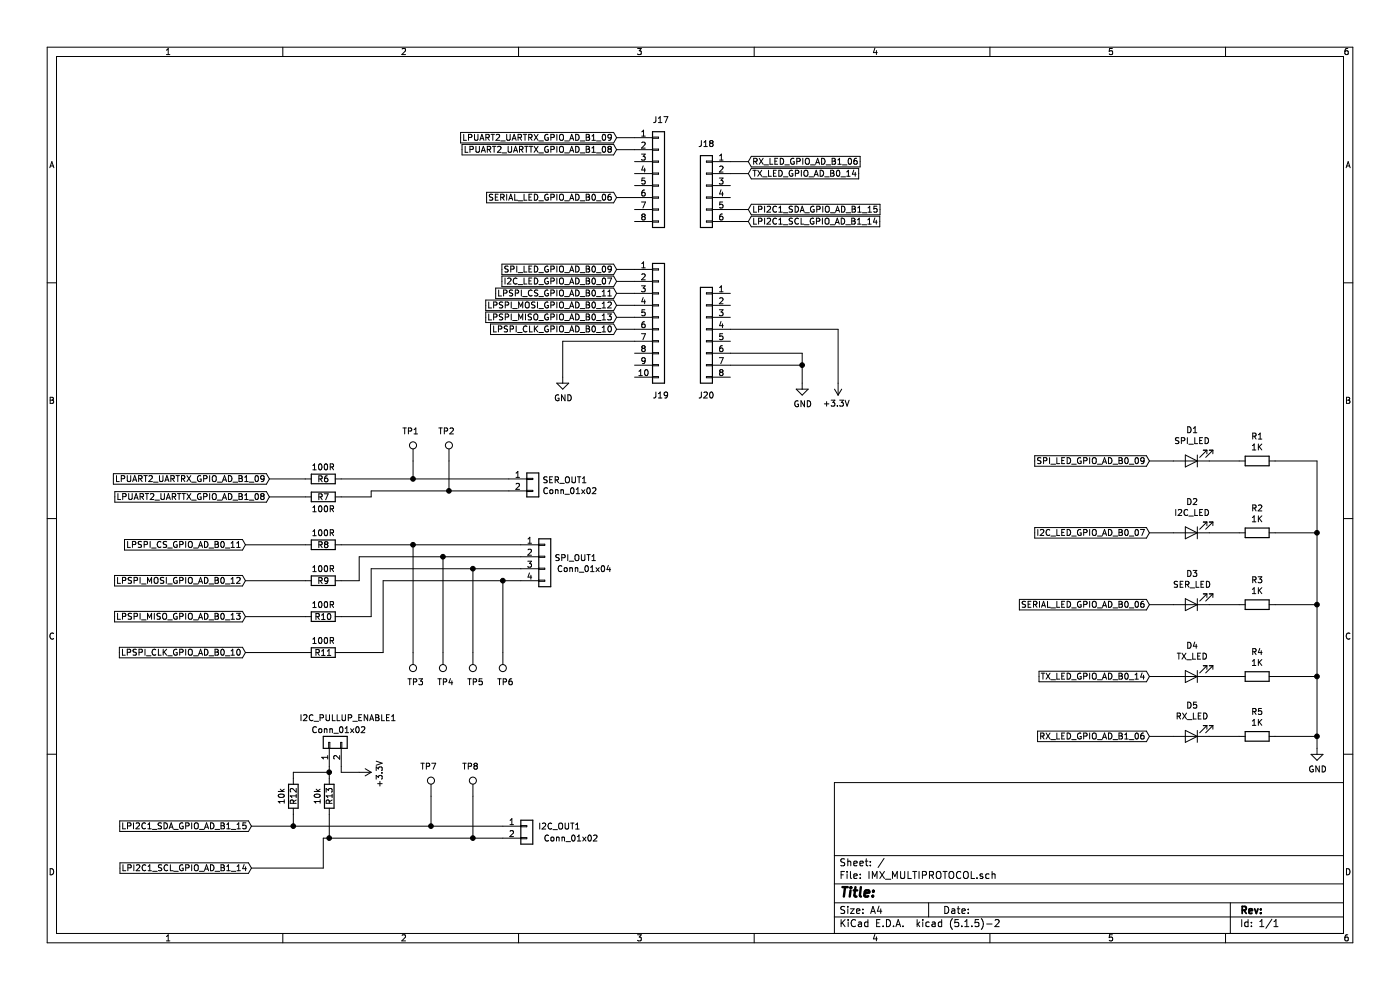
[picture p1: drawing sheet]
EESchema Schematic File Version 4
EELAYER 30 0
EELAYER END
$Descr A4 11693 8268
encoding utf-8
Sheet 1 1
Title ""
Date ""
Rev ""
Comp ""
Comment1 ""
Comment2 ""
Comment3 ""
Comment4 ""
$EndDescr
$Comp
L Connector_Generic:Conn_01x08 J17
U 1 1
P 5500 1450
F 0 "J17" H 5450 1900 50  0000 L CNN
F 1 "Conn_01x08" H 5580 1351 50  0001 L CNN
F 2 "Connector_PinHeader_2.54mm:PinHeader_1x08_P2.54mm_Vertical" H 5500 1450 50  0001 C CNN
F 3 "~" H 5500 1450 50  0001 C CNN
	1    5500 1450
	1    0    0    -1  
$EndComp
$Comp
L Connector_Generic:Conn_01x10 J19
U 1 1
P 5500 2650
F 0 "J19" H 5450 2000 50  0000 L CNN
F 1 "Conn_01x10" H 5580 2551 50  0001 L CNN
F 2 "Connector_PinHeader_2.54mm:PinHeader_1x10_P2.54mm_Vertical" H 5500 2650 50  0001 C CNN
F 3 "~" H 5500 2650 50  0001 C CNN
	1    5500 2650
	1    0    0    -1  
$EndComp
$Comp
L Connector_Generic:Conn_01x08 J20
U 1 1
P 5900 2750
F 0 "J20" H 5900 2200 50  0000 C CNN
F 1 "Conn_01x08" H 5818 2216 50  0001 C CNN
F 2 "Connector_PinHeader_2.54mm:PinHeader_1x08_P2.54mm_Vertical" H 5900 2750 50  0001 C CNN
F 3 "~" H 5900 2750 50  0001 C CNN
	1    5900 2750
	-1   0    0    -1  
$EndComp
$Comp
L Connector_Generic:Conn_01x06 J18
U 1 1
P 5900 1550
F 0 "J18" H 5900 1900 50  0000 C CNN
F 1 "Conn_01x06" H 5818 1116 50  0001 C CNN
F 2 "Connector_PinHeader_2.54mm:PinHeader_1x06_P2.54mm_Vertical" H 5900 1550 50  0001 C CNN
F 3 "~" H 5900 1550 50  0001 C CNN
	1    5900 1550
	-1   0    0    -1  
$EndComp
Text GLabel 5150 1150 0    50   Input ~ 0
LPUART2_UARTRX_GPIO_AD_B1_09
Text GLabel 5150 1250 0    50   Input ~ 0
LPUART2_UARTTX_GPIO_AD_B1_08
Wire Wire Line
	5150 1150 5300 1150
Wire Wire Line
	5300 1250 5150 1250
Text GLabel 6250 1850 2    50   Input ~ 0
LPI2C1_SCL_GPIO_AD_B1_14
Text GLabel 6250 1750 2    50   Input ~ 0
LPI2C1_SDA_GPIO_AD_B1_15
Wire Wire Line
	6250 1750 6100 1750
Wire Wire Line
	6100 1850 6250 1850
$Comp
L power:GND #PWR0101
U 1 1
P 6700 3200
F 0 "#PWR0101" H 6700 2950 50  0001 C CNN
F 1 "GND" H 6705 3027 50  0000 C CNN
F 2 "" H 6700 3200 50  0001 C CNN
F 3 "" H 6700 3200 50  0001 C CNN
	1    6700 3200
	1    0    0    -1  
$EndComp
Wire Wire Line
	6100 3050 6700 3050
Wire Wire Line
	6700 3050 6700 3200
Wire Wire Line
	6100 2950 6700 2950
Wire Wire Line
	6700 2950 6700 3050
Connection ~ 6700 3050
$Comp
L power:+3.3V #PWR0102
U 1 1
P 7000 3200
F 0 "#PWR0102" H 7000 3050 50  0001 C CNN
F 1 "+3.3V" H 7015 3373 50  0000 C CNN
F 2 "" H 7000 3200 50  0001 C CNN
F 3 "" H 7000 3200 50  0001 C CNN
	1    7000 3200
	-1   0    0    1   
$EndComp
Wire Wire Line
	7000 3200 7000 2750
Wire Wire Line
	6100 2750 7000 2750
Text GLabel 5150 2250 0    50   Input ~ 0
SPI_LED_GPIO_AD_B0_09
Text GLabel 5150 2350 0    50   Input ~ 0
I2C_LED_GPIO_AD_B0_07
Text GLabel 5150 1650 0    50   Input ~ 0
SERIAL_LED_GPIO_AD_B0_06
Text GLabel 6250 1450 2    50   Input ~ 0
TX_LED_GPIO_AD_B0_14
Text GLabel 6250 1350 2    50   Input ~ 0
RX_LED_GPIO_AD_B1_06
Wire Wire Line
	5150 1650 5300 1650
Text GLabel 5150 2450 0    50   Input ~ 0
LPSPI_CS_GPIO_AD_B0_11
Wire Wire Line
	5150 2450 5300 2450
Text GLabel 5150 2550 0    50   Input ~ 0
LPSPI_MOSI_GPIO_AD_B0_12
Text GLabel 5150 2650 0    50   Input ~ 0
LPSPI_MISO_GPIO_AD_B0_13
Text GLabel 5150 2750 0    50   Input ~ 0
LPSPI_CLK_GPIO_AD_B0_10
Wire Wire Line
	5150 2550 5300 2550
Wire Wire Line
	5300 2650 5150 2650
Wire Wire Line
	5300 2750 5150 2750
$Comp
L Device:LED D1
U 1 1
P 9950 3850
F 0 "D1" H 9943 3595 50  0000 C CNN
F 1 "SPI_LED" H 9943 3686 50  0000 C CNN
F 2 "Resistor_SMD:R_0805_2012Metric_Pad1.15x1.40mm_HandSolder" H 9950 3850 50  0001 C CNN
F 3 "~" H 9950 3850 50  0001 C CNN
	1    9950 3850
	-1   0    0    1   
$EndComp
$Comp
L Device:LED D2
U 1 1
P 9950 4450
F 0 "D2" H 9943 4195 50  0000 C CNN
F 1 "I2C_LED" H 9943 4286 50  0000 C CNN
F 2 "Resistor_SMD:R_0805_2012Metric_Pad1.15x1.40mm_HandSolder" H 9950 4450 50  0001 C CNN
F 3 "~" H 9950 4450 50  0001 C CNN
	1    9950 4450
	-1   0    0    1   
$EndComp
$Comp
L Device:LED D3
U 1 1
P 9950 5050
F 0 "D3" H 9943 4795 50  0000 C CNN
F 1 "SER_LED" H 9943 4886 50  0000 C CNN
F 2 "Resistor_SMD:R_0805_2012Metric_Pad1.15x1.40mm_HandSolder" H 9950 5050 50  0001 C CNN
F 3 "~" H 9950 5050 50  0001 C CNN
	1    9950 5050
	-1   0    0    1   
$EndComp
$Comp
L Device:LED D4
U 1 1
P 9950 5650
F 0 "D4" H 9943 5395 50  0000 C CNN
F 1 "TX_LED" H 9943 5486 50  0000 C CNN
F 2 "Resistor_SMD:R_0805_2012Metric_Pad1.15x1.40mm_HandSolder" H 9950 5650 50  0001 C CNN
F 3 "~" H 9950 5650 50  0001 C CNN
	1    9950 5650
	-1   0    0    1   
$EndComp
$Comp
L Device:LED D5
U 1 1
P 9950 6150
F 0 "D5" H 9943 5895 50  0000 C CNN
F 1 "RX_LED" H 9943 5986 50  0000 C CNN
F 2 "Resistor_SMD:R_0805_2012Metric_Pad1.15x1.40mm_HandSolder" H 9950 6150 50  0001 C CNN
F 3 "~" H 9950 6150 50  0001 C CNN
	1    9950 6150
	-1   0    0    1   
$EndComp
$Comp
L Device:R R1
U 1 1
P 10500 3850
F 0 "R1" V 10293 3850 50  0000 C CNN
F 1 "1K" V 10384 3850 50  0000 C CNN
F 2 "Resistor_SMD:R_0805_2012Metric_Pad1.15x1.40mm_HandSolder" V 10430 3850 50  0001 C CNN
F 3 "~" H 10500 3850 50  0001 C CNN
	1    10500 3850
	0    1    1    0   
$EndComp
$Comp
L Device:R R2
U 1 1
P 10500 4450
F 0 "R2" V 10293 4450 50  0000 C CNN
F 1 "1K" V 10384 4450 50  0000 C CNN
F 2 "Resistor_SMD:R_0805_2012Metric_Pad1.15x1.40mm_HandSolder" V 10430 4450 50  0001 C CNN
F 3 "~" H 10500 4450 50  0001 C CNN
	1    10500 4450
	0    1    1    0   
$EndComp
$Comp
L Device:R R3
U 1 1
P 10500 5050
F 0 "R3" V 10293 5050 50  0000 C CNN
F 1 "1K" V 10384 5050 50  0000 C CNN
F 2 "Resistor_SMD:R_0805_2012Metric_Pad1.15x1.40mm_HandSolder" V 10430 5050 50  0001 C CNN
F 3 "~" H 10500 5050 50  0001 C CNN
	1    10500 5050
	0    1    1    0   
$EndComp
$Comp
L Device:R R4
U 1 1
P 10500 5650
F 0 "R4" V 10293 5650 50  0000 C CNN
F 1 "1K" V 10384 5650 50  0000 C CNN
F 2 "Resistor_SMD:R_0805_2012Metric_Pad1.15x1.40mm_HandSolder" V 10430 5650 50  0001 C CNN
F 3 "~" H 10500 5650 50  0001 C CNN
	1    10500 5650
	0    1    1    0   
$EndComp
$Comp
L Device:R R5
U 1 1
P 10500 6150
F 0 "R5" V 10293 6150 50  0000 C CNN
F 1 "1K" V 10384 6150 50  0000 C CNN
F 2 "Resistor_SMD:R_0805_2012Metric_Pad1.15x1.40mm_HandSolder" V 10430 6150 50  0001 C CNN
F 3 "~" H 10500 6150 50  0001 C CNN
	1    10500 6150
	0    1    1    0   
$EndComp
Text GLabel 9600 3850 0    50   Input ~ 0
SPI_LED_GPIO_AD_B0_09
Text GLabel 9600 4450 0    50   Input ~ 0
I2C_LED_GPIO_AD_B0_07
Text GLabel 9600 5050 0    50   Input ~ 0
SERIAL_LED_GPIO_AD_B0_06
Text GLabel 9600 5650 0    50   Input ~ 0
TX_LED_GPIO_AD_B0_14
Text GLabel 9600 6150 0    50   Input ~ 0
RX_LED_GPIO_AD_B1_06
Wire Wire Line
	9600 3850 9800 3850
Wire Wire Line
	9800 4450 9600 4450
Wire Wire Line
	9600 5050 9800 5050
Wire Wire Line
	9800 5650 9600 5650
Wire Wire Line
	9600 6150 9800 6150
Wire Wire Line
	10350 6150 10100 6150
Wire Wire Line
	10350 5650 10100 5650
Wire Wire Line
	10100 5050 10350 5050
Wire Wire Line
	10350 4450 10100 4450
Wire Wire Line
	10350 3850 10100 3850
$Comp
L power:GND #PWR0105
U 1 1
P 11000 6250
F 0 "#PWR0105" H 11000 6000 50  0001 C CNN
F 1 "GND" H 11005 6077 50  0000 C CNN
F 2 "" H 11000 6250 50  0001 C CNN
F 3 "" H 11000 6250 50  0001 C CNN
	1    11000 6250
	1    0    0    -1  
$EndComp
Wire Wire Line
	10650 6150 11000 6150
Wire Wire Line
	11000 6150 11000 6250
Wire Wire Line
	10650 5650 11000 5650
Wire Wire Line
	11000 5650 11000 6150
Connection ~ 11000 6150
Wire Wire Line
	10650 5050 11000 5050
Wire Wire Line
	11000 5050 11000 5650
Connection ~ 11000 5650
Wire Wire Line
	10650 4450 11000 4450
Wire Wire Line
	11000 4450 11000 5050
Connection ~ 11000 5050
Wire Wire Line
	10650 3850 11000 3850
Wire Wire Line
	11000 3850 11000 4450
Connection ~ 11000 4450
Text GLabel 2250 4150 0    50   Input ~ 0
LPUART2_UARTTX_GPIO_AD_B1_08
$Comp
L Device:R R6
U 1 1
P 2700 4000
F 0 "R6" V 2700 4000 50  0000 C CNN
F 1 "100R" V 2600 4000 50  0000 C CNN
F 2 "Resistor_SMD:R_0805_2012Metric_Pad1.15x1.40mm_HandSolder" V 2630 4000 50  0001 C CNN
F 3 "~" H 2700 4000 50  0001 C CNN
	1    2700 4000
	0    1    1    0   
$EndComp
$Comp
L Device:R R7
U 1 1
P 2700 4150
F 0 "R7" V 2700 4150 50  0000 C CNN
F 1 "100R" V 2800 4150 50  0000 C CNN
F 2 "Resistor_SMD:R_0805_2012Metric_Pad1.15x1.40mm_HandSolder" V 2630 4150 50  0001 C CNN
F 3 "~" H 2700 4150 50  0001 C CNN
	1    2700 4150
	0    1    1    0   
$EndComp
Wire Wire Line
	2550 4150 2250 4150
Text GLabel 2050 4550 0    50   Input ~ 0
LPSPI_CS_GPIO_AD_B0_11
Text GLabel 2050 4850 0    50   Input ~ 0
LPSPI_MOSI_GPIO_AD_B0_12
Text GLabel 2050 5150 0    50   Input ~ 0
LPSPI_MISO_GPIO_AD_B0_13
Text GLabel 2050 5450 0    50   Input ~ 0
LPSPI_CLK_GPIO_AD_B0_10
$Comp
L Device:R R8
U 1 1
P 2700 4550
F 0 "R8" V 2700 4550 50  0000 C CNN
F 1 "100R" V 2600 4550 50  0000 C CNN
F 2 "Resistor_SMD:R_0805_2012Metric_Pad1.15x1.40mm_HandSolder" V 2630 4550 50  0001 C CNN
F 3 "~" H 2700 4550 50  0001 C CNN
	1    2700 4550
	0    1    1    0   
$EndComp
$Comp
L Device:R R9
U 1 1
P 2700 4850
F 0 "R9" V 2700 4850 50  0000 C CNN
F 1 "100R" V 2600 4850 50  0000 C CNN
F 2 "Resistor_SMD:R_0805_2012Metric_Pad1.15x1.40mm_HandSolder" V 2630 4850 50  0001 C CNN
F 3 "~" H 2700 4850 50  0001 C CNN
	1    2700 4850
	0    1    1    0   
$EndComp
$Comp
L Device:R R10
U 1 1
P 2700 5150
F 0 "R10" V 2700 5150 50  0000 C CNN
F 1 "100R" V 2600 5150 50  0000 C CNN
F 2 "Resistor_SMD:R_0805_2012Metric_Pad1.15x1.40mm_HandSolder" V 2630 5150 50  0001 C CNN
F 3 "~" H 2700 5150 50  0001 C CNN
	1    2700 5150
	0    1    1    0   
$EndComp
$Comp
L Device:R R11
U 1 1
P 2700 5450
F 0 "R11" V 2700 5450 50  0000 C CNN
F 1 "100R" V 2600 5450 50  0000 C CNN
F 2 "Resistor_SMD:R_0805_2012Metric_Pad1.15x1.40mm_HandSolder" V 2630 5450 50  0001 C CNN
F 3 "~" H 2700 5450 50  0001 C CNN
	1    2700 5450
	0    1    1    0   
$EndComp
Wire Wire Line
	2050 4550 2550 4550
Wire Wire Line
	2550 4850 2050 4850
Wire Wire Line
	2050 5150 2550 5150
Wire Wire Line
	2550 5450 2050 5450
$Comp
L Connector_Generic:Conn_01x04 SPI_OUT1
U 1 1
P 4550 4650
F 0 "SPI_OUT1" H 4630 4642 50  0000 L CNN
F 1 "Conn_01x04" H 4650 4550 50  0000 L CNN
F 2 "Connector_PinHeader_2.54mm:PinHeader_1x04_P2.54mm_Vertical" H 4550 4650 50  0001 C CNN
F 3 "~" H 4550 4650 50  0001 C CNN
	1    4550 4650
	1    0    0    -1  
$EndComp
Wire Wire Line
	4350 4650 3700 4650
Wire Wire Line
	3000 4650 3000 4850
Wire Wire Line
	3000 4850 2850 4850
Wire Wire Line
	2850 5150 3100 5150
Wire Wire Line
	3100 5150 3100 4750
Wire Wire Line
	3100 4750 3950 4750
Wire Wire Line
	2850 5450 3200 5450
Wire Wire Line
	3200 5450 3200 4850
Wire Wire Line
	3200 4850 4200 4850
$Comp
L Connector_Generic:Conn_01x02 SER_OUT1
U 1 1
P 4450 4000
F 0 "SER_OUT1" H 4530 3992 50  0000 L CNN
F 1 "Conn_01x02" H 4530 3901 50  0000 L CNN
F 2 "Connector_PinHeader_2.54mm:PinHeader_1x02_P2.54mm_Vertical" H 4450 4000 50  0001 C CNN
F 3 "~" H 4450 4000 50  0001 C CNN
	1    4450 4000
	1    0    0    -1  
$EndComp
Wire Wire Line
	2850 4000 3450 4000
Wire Wire Line
	2850 4150 3100 4150
Wire Wire Line
	3100 4150 3100 4100
Wire Wire Line
	3100 4100 3750 4100
Text GLabel 2100 6900 0    50   Input ~ 0
LPI2C1_SDA_GPIO_AD_B1_15
Text GLabel 2100 7250 0    50   Input ~ 0
LPI2C1_SCL_GPIO_AD_B1_14
$Comp
L Connector_Generic:Conn_01x02 I2C_PULLUP_ENABLE1
U 1 1
P 2750 6200
F 0 "I2C_PULLUP_ENABLE1" V 2950 6450 50  0000 R CNN
F 1 "Conn_01x02" V 2850 6350 50  0000 R CNN
F 2 "Connector_PinHeader_2.54mm:PinHeader_1x02_P2.54mm_Vertical" H 2750 6200 50  0001 C CNN
F 3 "~" H 2750 6200 50  0001 C CNN
	1    2750 6200
	0    -1   -1   0   
$EndComp
$Comp
L Device:R R12
U 1 1
P 2450 6650
F 0 "R12" V 2450 6650 50  0000 C CNN
F 1 "10k" V 2350 6650 50  0000 C CNN
F 2 "Resistor_SMD:R_0805_2012Metric_Pad1.15x1.40mm_HandSolder" V 2380 6650 50  0001 C CNN
F 3 "~" H 2450 6650 50  0001 C CNN
	1    2450 6650
	1    0    0    -1  
$EndComp
$Comp
L Device:R R13
U 1 1
P 2750 6650
F 0 "R13" V 2750 6650 50  0000 C CNN
F 1 "10k" V 2650 6650 50  0000 C CNN
F 2 "Resistor_SMD:R_0805_2012Metric_Pad1.15x1.40mm_HandSolder" V 2680 6650 50  0001 C CNN
F 3 "~" H 2750 6650 50  0001 C CNN
	1    2750 6650
	1    0    0    -1  
$EndComp
$Comp
L Connector_Generic:Conn_01x02 I2C_OUT1
U 1 1
P 4400 6900
F 0 "I2C_OUT1" H 4850 6900 50  0000 R CNN
F 1 "Conn_01x02" H 5000 6800 50  0000 R CNN
F 2 "Connector_PinHeader_2.54mm:PinHeader_1x02_P2.54mm_Vertical" H 4400 6900 50  0001 C CNN
F 3 "~" H 4400 6900 50  0001 C CNN
	1    4400 6900
	1    0    0    -1  
$EndComp
Wire Wire Line
	2100 6900 2450 6900
Wire Wire Line
	2100 7250 2700 7250
Wire Wire Line
	2700 7250 2700 7000
Wire Wire Line
	2700 7000 2750 7000
Wire Wire Line
	2450 6900 2450 6800
Connection ~ 2450 6900
Wire Wire Line
	2450 6900 3600 6900
Wire Wire Line
	2750 6800 2750 7000
Connection ~ 2750 7000
Wire Wire Line
	2750 7000 3950 7000
Wire Wire Line
	2750 6500 2750 6450
Wire Wire Line
	2450 6500 2450 6450
Wire Wire Line
	2450 6450 2750 6450
Connection ~ 2750 6450
Wire Wire Line
	2750 6450 2750 6400
$Comp
L power:+3.3V #PWR0106
U 1 1
P 3000 6450
F 0 "#PWR0106" H 3000 6300 50  0001 C CNN
F 1 "+3.3V" H 3015 6623 50  0000 C CNN
F 2 "" H 3000 6450 50  0001 C CNN
F 3 "" H 3000 6450 50  0001 C CNN
	1    3000 6450
	0    1    1    0   
$EndComp
Wire Wire Line
	2850 6400 2850 6450
Wire Wire Line
	2850 6450 3000 6450
Connection ~ 3450 4550
Wire Wire Line
	3450 4550 4350 4550
Wire Wire Line
	2850 4550 3450 4550
Wire Wire Line
	3450 5450 3450 4550
$Comp
L Connector:TestPoint TP3
U 1 1
P 3450 5450
F 0 "TP3" H 3500 5700 50  0000 R CNN
F 1 "TestPoint" H 3392 5567 50  0001 R CNN
F 2 "TestPoint:TestPoint_Pad_D1.5mm" H 3650 5450 50  0001 C CNN
F 3 "~" H 3650 5450 50  0001 C CNN
	1    3450 5450
	-1   0    0    1   
$EndComp
$Comp
L Connector:TestPoint TP4
U 1 1
P 3700 5450
F 0 "TP4" H 3750 5700 50  0000 R CNN
F 1 "TestPoint" H 3642 5567 50  0001 R CNN
F 2 "TestPoint:TestPoint_Pad_D1.5mm" H 3900 5450 50  0001 C CNN
F 3 "~" H 3900 5450 50  0001 C CNN
	1    3700 5450
	-1   0    0    1   
$EndComp
$Comp
L Connector:TestPoint TP5
U 1 1
P 3950 5450
F 0 "TP5" H 4000 5700 50  0000 R CNN
F 1 "TestPoint" H 3892 5567 50  0001 R CNN
F 2 "TestPoint:TestPoint_Pad_D1.5mm" H 4150 5450 50  0001 C CNN
F 3 "~" H 4150 5450 50  0001 C CNN
	1    3950 5450
	-1   0    0    1   
$EndComp
$Comp
L Connector:TestPoint TP6
U 1 1
P 4200 5450
F 0 "TP6" H 4250 5700 50  0000 R CNN
F 1 "TestPoint" H 4142 5567 50  0001 R CNN
F 2 "TestPoint:TestPoint_Pad_D1.5mm" H 4400 5450 50  0001 C CNN
F 3 "~" H 4400 5450 50  0001 C CNN
	1    4200 5450
	-1   0    0    1   
$EndComp
Wire Wire Line
	3700 5450 3700 4650
Connection ~ 3700 4650
Wire Wire Line
	3700 4650 3000 4650
Wire Wire Line
	3950 5450 3950 4750
Connection ~ 3950 4750
Wire Wire Line
	3950 4750 4350 4750
Wire Wire Line
	4200 5450 4200 4850
Connection ~ 4200 4850
Wire Wire Line
	4200 4850 4350 4850
$Comp
L Connector:TestPoint TP1
U 1 1
P 3450 3850
F 0 "TP1" H 3500 4100 50  0000 R CNN
F 1 "TestPoint" H 3392 3967 50  0001 R CNN
F 2 "TestPoint:TestPoint_Pad_D1.5mm" H 3650 3850 50  0001 C CNN
F 3 "~" H 3650 3850 50  0001 C CNN
	1    3450 3850
	1    0    0    -1  
$EndComp
$Comp
L Connector:TestPoint TP2
U 1 1
P 3750 3850
F 0 "TP2" H 3800 4100 50  0000 R CNN
F 1 "TestPoint" H 3692 3967 50  0001 R CNN
F 2 "TestPoint:TestPoint_Pad_D1.5mm" H 3950 3850 50  0001 C CNN
F 3 "~" H 3950 3850 50  0001 C CNN
	1    3750 3850
	1    0    0    -1  
$EndComp
Wire Wire Line
	3450 3850 3450 4000
Connection ~ 3450 4000
Wire Wire Line
	3450 4000 4250 4000
Wire Wire Line
	3750 3850 3750 4100
Connection ~ 3750 4100
Wire Wire Line
	3750 4100 4250 4100
Wire Wire Line
	6100 1350 6250 1350
Wire Wire Line
	6250 1450 6100 1450
Wire Wire Line
	5150 2250 5300 2250
Wire Wire Line
	5150 2350 5300 2350
Text GLabel 2250 4000 0    50   Input ~ 0
LPUART2_UARTRX_GPIO_AD_B1_09
Wire Wire Line
	2250 4000 2550 4000
$Comp
L Connector:TestPoint TP7
U 1 1
P 3600 6650
F 0 "TP7" H 3650 6900 50  0000 R CNN
F 1 "TestPoint" H 3542 6767 50  0001 R CNN
F 2 "TestPoint:TestPoint_Pad_D1.5mm" H 3800 6650 50  0001 C CNN
F 3 "~" H 3800 6650 50  0001 C CNN
	1    3600 6650
	1    0    0    -1  
$EndComp
$Comp
L Connector:TestPoint TP8
U 1 1
P 3950 6650
F 0 "TP8" H 4000 6900 50  0000 R CNN
F 1 "TestPoint" H 3892 6767 50  0001 R CNN
F 2 "TestPoint:TestPoint_Pad_D1.5mm" H 4150 6650 50  0001 C CNN
F 3 "~" H 4150 6650 50  0001 C CNN
	1    3950 6650
	1    0    0    -1  
$EndComp
Wire Wire Line
	3600 6650 3600 6900
Connection ~ 3600 6900
Wire Wire Line
	3600 6900 4200 6900
Wire Wire Line
	3950 6650 3950 7000
Connection ~ 3950 7000
Wire Wire Line
	3950 7000 4200 7000
Wire Wire Line
	4700 2850 5300 2850
Wire Wire Line
	4700 3150 4700 2850
$Comp
L power:GND #PWR0103
U 1 1
P 4700 3150
F 0 "#PWR0103" H 4700 2900 50  0001 C CNN
F 1 "GND" H 4705 2977 50  0000 C CNN
F 2 "" H 4700 3150 50  0001 C CNN
F 3 "" H 4700 3150 50  0001 C CNN
	1    4700 3150
	1    0    0    -1  
$EndComp
$EndSCHEMATC
